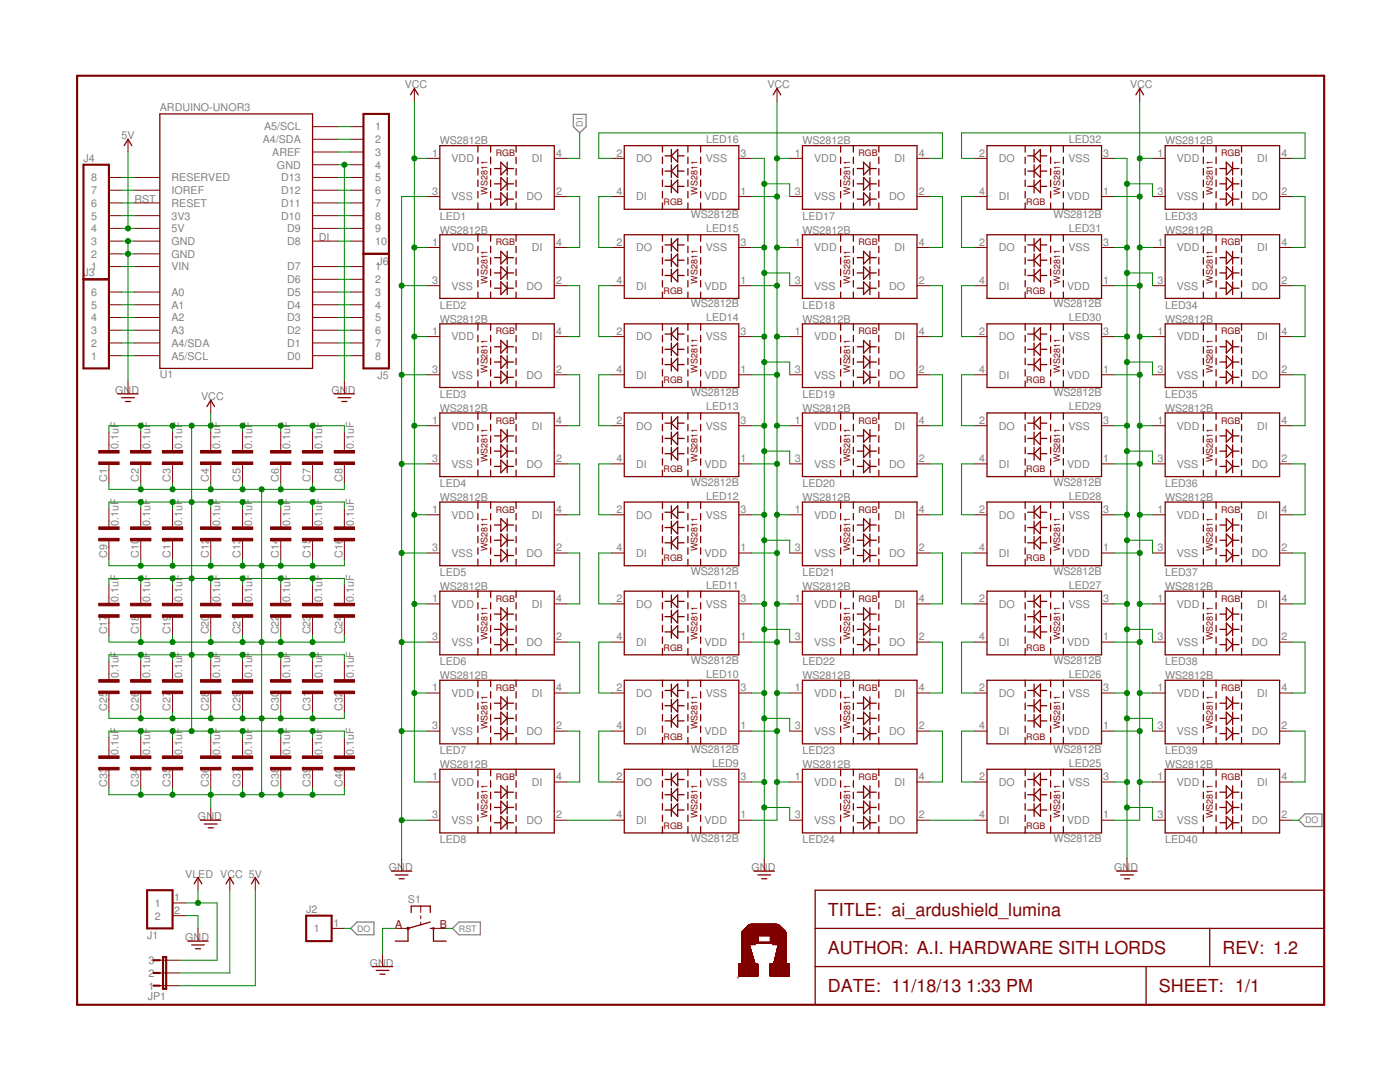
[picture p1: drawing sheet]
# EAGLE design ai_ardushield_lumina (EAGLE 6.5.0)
FRAME1 (FRAME-LETTER): AUTHOR: A.I. HARDWARE SITH LORDS; REV: 1.2

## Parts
C1  0.1uF  CAP0603  [CAP-0603]
C2  0.1uF  CAP0603  [CAP-0603]
C3  0.1uF  CAP0603  [CAP-0603]
C4  0.1uF  CAP0603  [CAP-0603]
C5  0.1uF  CAP0603  [CAP-0603]
C6  0.1uF  CAP0603  [CAP-0603]
C7  0.1uF  CAP0603  [CAP-0603]
C8  0.1uF  CAP0603  [CAP-0603]
C9  0.1uF  CAP0603  [CAP-0603]
C10  0.1uF  CAP0603  [CAP-0603]
C11  0.1uF  CAP0603  [CAP-0603]
C12  0.1uF  CAP0603  [CAP-0603]
C13  0.1uF  CAP0603  [CAP-0603]
C14  0.1uF  CAP0603  [CAP-0603]
C15  0.1uF  CAP0603  [CAP-0603]
C16  0.1uF  CAP0603  [CAP-0603]
C17  0.1uF  CAP0603  [CAP-0603]
C18  0.1uF  CAP0603  [CAP-0603]
C19  0.1uF  CAP0603  [CAP-0603]
C20  0.1uF  CAP0603  [CAP-0603]
C21  0.1uF  CAP0603  [CAP-0603]
C22  0.1uF  CAP0603  [CAP-0603]
C23  0.1uF  CAP0603  [CAP-0603]
C24  0.1uF  CAP0603  [CAP-0603]
C25  0.1uF  CAP0603  [CAP-0603]
C26  0.1uF  CAP0603  [CAP-0603]
C27  0.1uF  CAP0603  [CAP-0603]
C28  0.1uF  CAP0603  [CAP-0603]
C29  0.1uF  CAP0603  [CAP-0603]
C30  0.1uF  CAP0603  [CAP-0603]
C31  0.1uF  CAP0603  [CAP-0603]
C32  0.1uF  CAP0603  [CAP-0603]
C33  0.1uF  CAP0603  [CAP-0603]
C34  0.1uF  CAP0603  [CAP-0603]
C35  0.1uF  CAP0603  [CAP-0603]
C36  0.1uF  CAP0603  [CAP-0603]
C37  0.1uF  CAP0603  [CAP-0603]
C38  0.1uF  CAP0603  [CAP-0603]
C39  0.1uF  CAP0603  [CAP-0603]
C40  0.1uF  CAP0603  [CAP-0603]
J1  1X02ST  [1X02-ST]
J2  1X01  [1X01]
J3  1X06  [1X06]
J4  1X08  [1X08]
J5  1X08  [1X08]
J6  1X10  [1X10]
JP1  1X03-PJ  [1X03]
LED1  LED-WS2812B  [LED-WS2812B]
LED2  LED-WS2812B  [LED-WS2812B]
LED3  LED-WS2812B  [LED-WS2812B]
LED4  LED-WS2812B  [LED-WS2812B]
LED5  LED-WS2812B  [LED-WS2812B]
LED6  LED-WS2812B  [LED-WS2812B]
LED7  LED-WS2812B  [LED-WS2812B]
LED8  LED-WS2812B  [LED-WS2812B]
LED9  LED-WS2812B  [LED-WS2812B]
LED10  LED-WS2812B  [LED-WS2812B]
LED11  LED-WS2812B  [LED-WS2812B]
LED12  LED-WS2812B  [LED-WS2812B]
LED13  LED-WS2812B  [LED-WS2812B]
LED14  LED-WS2812B  [LED-WS2812B]
LED15  LED-WS2812B  [LED-WS2812B]
LED16  LED-WS2812B  [LED-WS2812B]
LED17  LED-WS2812B  [LED-WS2812B]
LED18  LED-WS2812B  [LED-WS2812B]
LED19  LED-WS2812B  [LED-WS2812B]
LED20  LED-WS2812B  [LED-WS2812B]
LED21  LED-WS2812B  [LED-WS2812B]
LED22  LED-WS2812B  [LED-WS2812B]
LED23  LED-WS2812B  [LED-WS2812B]
LED24  LED-WS2812B  [LED-WS2812B]
LED25  LED-WS2812B  [LED-WS2812B]
LED26  LED-WS2812B  [LED-WS2812B]
LED27  LED-WS2812B  [LED-WS2812B]
LED28  LED-WS2812B  [LED-WS2812B]
LED29  LED-WS2812B  [LED-WS2812B]
LED30  LED-WS2812B  [LED-WS2812B]
LED31  LED-WS2812B  [LED-WS2812B]
LED32  LED-WS2812B  [LED-WS2812B]
LED33  LED-WS2812B  [LED-WS2812B]
LED34  LED-WS2812B  [LED-WS2812B]
LED35  LED-WS2812B  [LED-WS2812B]
LED36  LED-WS2812B  [LED-WS2812B]
LED37  LED-WS2812B  [LED-WS2812B]
LED38  LED-WS2812B  [LED-WS2812B]
LED39  LED-WS2812B  [LED-WS2812B]
LED40  LED-WS2812B  [LED-WS2812B]
S1  SW-SPSTSMD06X06  [SW-SPST-SMD06X06]
U1  ARDUINOUNOR3-STRAIGHT  [UNOR3-STRAIGHT]
U$9  AI-LOGOL  [AI-LOGO-L]

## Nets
5V: J4.4 JP1.1 U1.5V
DI: J6.10 LED1.4(DI) U1.D8
DO: J2.1 LED40.2(DO)
GND: C1.2 C2.2 C3.2 C4.2 C5.2 C6.2 C7.2 C8.2 C9.2 C10.2 C11.2 C12.2 C13.2 C14.2 C15.2 C16.2 C17.2 C18.2 C19.2 C20.2 C21.2 C22.2 C23.2 C24.2 C25.2 C26.2 C27.2 C28.2 C29.2 C30.2 C31.2 C32.2 C33.2 C34.2 C35.2 C36.2 C37.2 C38.2 C39.2 C40.2 J1.2 J4.2 J4.3 J6.4 LED1.3(VSS) LED2.3(VSS) LED3.3(VSS) LED4.3(VSS) LED5.3(VSS) LED6.3(VSS) LED7.3(VSS) LED8.3(VSS) LED9.3(VSS) LED10.3(VSS) LED11.3(VSS) LED12.3(VSS) LED13.3(VSS) LED14.3(VSS) LED15.3(VSS) LED16.3(VSS) LED17.3(VSS) LED18.3(VSS) LED19.3(VSS) LED20.3(VSS) LED21.3(VSS) LED22.3(VSS) LED23.3(VSS) LED24.3(VSS) LED25.3(VSS) LED26.3(VSS) LED27.3(VSS) LED28.3(VSS) LED29.3(VSS) LED30.3(VSS) LED31.3(VSS) LED32.3(VSS) LED33.3(VSS) LED34.3(VSS) LED35.3(VSS) LED36.3(VSS) LED37.3(VSS) LED38.3(VSS) LED39.3(VSS) LED40.3(VSS) S1.A@1(A) S1.A@2(A) U1.GND@1(GND) U1.GND@2(GND) U1.GND@3(GND)
N$1: LED1.2(DO) LED2.4(DI)
N$2: LED2.2(DO) LED3.4(DI)
N$3: LED3.2(DO) LED4.4(DI)
N$4: LED4.2(DO) LED5.4(DI)
N$5: LED5.2(DO) LED6.4(DI)
N$6: LED6.2(DO) LED7.4(DI)
N$7: LED7.2(DO) LED8.4(DI)
N$8: LED8.2(DO) LED9.4(DI)
N$11: LED9.2(DO) LED10.4(DI)
N$12: LED10.2(DO) LED11.4(DI)
N$13: LED11.2(DO) LED12.4(DI)
N$14: LED12.2(DO) LED13.4(DI)
N$15: LED13.2(DO) LED14.4(DI)
N$16: LED14.2(DO) LED15.4(DI)
N$17: LED15.2(DO) LED16.4(DI)
N$18: LED16.2(DO) LED17.4(DI)
N$19: LED17.2(DO) LED18.4(DI)
N$20: LED18.2(DO) LED19.4(DI)
N$21: LED19.2(DO) LED20.4(DI)
N$22: LED20.2(DO) LED21.4(DI)
N$23: LED21.2(DO) LED22.4(DI)
N$24: LED22.2(DO) LED23.4(DI)
N$25: LED23.2(DO) LED24.4(DI)
N$26: LED24.2(DO) LED25.4(DI)
N$27: LED25.2(DO) LED26.4(DI)
N$28: LED26.2(DO) LED27.4(DI)
N$29: LED27.2(DO) LED28.4(DI)
N$30: LED28.2(DO) LED29.4(DI)
N$31: LED29.2(DO) LED30.4(DI)
N$32: LED30.2(DO) LED31.4(DI)
N$33: LED31.2(DO) LED32.4(DI)
N$34: LED32.2(DO) LED33.4(DI)
N$35: LED33.2(DO) LED34.4(DI)
N$36: LED34.2(DO) LED35.4(DI)
N$38: LED35.2(DO) LED36.4(DI)
N$40: LED36.2(DO) LED37.4(DI)
N$42: J4.8 U1.RESERVED
N$43: J4.7 U1.IOREF
N$45: J4.5 U1.3V3
N$49: J4.1 U1.VIN
N$50: J3.6 U1.A0
N$51: J3.5 U1.A1
N$52: J3.4 U1.A2
N$53: J3.3 U1.A3
N$54: J3.2 U1.A4/SDA@1(A4/SDA)
N$55: J3.1 U1.A5/SCL@1(A5/SCL)
N$56: J5.8 U1.D0
N$57: J5.7 U1.D1
N$58: J5.6 U1.D2
N$59: J5.5 U1.D3
N$60: J5.4 U1.D4
N$61: J5.3 U1.D5
N$62: J6.1 U1.A5/SCL@2(A5/SCL)
N$63: J6.2 U1.A4/SDA@2(A4/SDA)
N$64: J6.3 U1.AREF
N$66: J6.5 U1.D13
N$67: J6.6 U1.D12
N$68: J6.7 U1.D11
N$69: J6.8 U1.D10
N$70: J6.9 U1.D9
N$72: J5.1 U1.D7
N$73: J5.2 U1.D6
N$74: LED37.2(DO) LED38.4(DI)
N$75: LED38.2(DO) LED39.4(DI)
N$77: LED39.2(DO) LED40.4(DI)
RST: J4.6 S1.B@1(B) S1.B@2(B) U1.RESET
VCC: C1.1 C2.1 C3.1 C4.1 C5.1 C6.1 C7.1 C8.1 C9.1 C10.1 C11.1 C12.1 C13.1 C14.1 C15.1 C16.1 C17.1 C18.1 C19.1 C20.1 C21.1 C22.1 C23.1 C24.1 C25.1 C26.1 C27.1 C28.1 C29.1 C30.1 C31.1 C32.1 C33.1 C34.1 C35.1 C36.1 C37.1 C38.1 C39.1 C40.1 JP1.2 LED1.1(VDD) LED2.1(VDD) LED3.1(VDD) LED4.1(VDD) LED5.1(VDD) LED6.1(VDD) LED7.1(VDD) LED8.1(VDD) LED9.1(VDD) LED10.1(VDD) LED11.1(VDD) LED12.1(VDD) LED13.1(VDD) LED14.1(VDD) LED15.1(VDD) LED16.1(VDD) LED17.1(VDD) LED18.1(VDD) LED19.1(VDD) LED20.1(VDD) LED21.1(VDD) LED22.1(VDD) LED23.1(VDD) LED24.1(VDD) LED25.1(VDD) LED26.1(VDD) LED27.1(VDD) LED28.1(VDD) LED29.1(VDD) LED30.1(VDD) LED31.1(VDD) LED32.1(VDD) LED33.1(VDD) LED34.1(VDD) LED35.1(VDD) LED36.1(VDD) LED37.1(VDD) LED38.1(VDD) LED39.1(VDD) LED40.1(VDD)
VLED: J1.1 JP1.3
